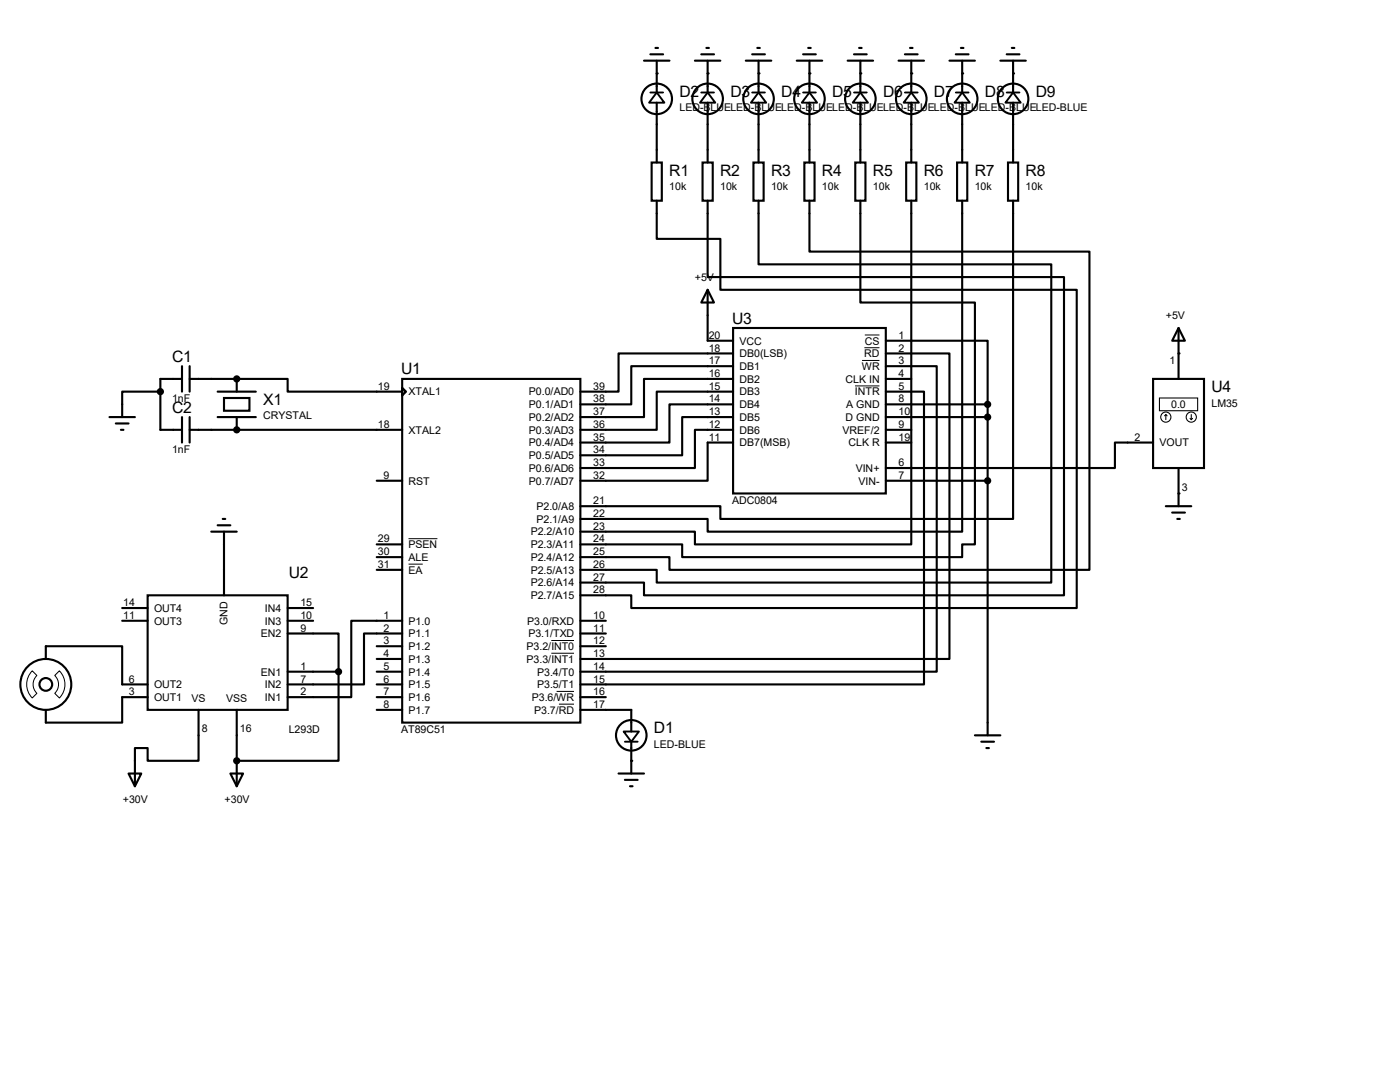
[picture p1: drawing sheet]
<svg xmlns="http://www.w3.org/2000/svg" width="279mm" height="216mm" viewBox="0 0 279 216" stroke-linecap="round" stroke-linejoin="round" font-family="sans-serif">
<g fill="none" stroke="#000" stroke-width=".42">
<path d="M128.5 12.1h5.1M129.8 10.8h2.5M130.8 9.6h.5M131.1 12.1v6.4M138.7 12.1h5.1M140 10.8h2.5M141 9.6h.5M141.2 12.1v6.4M148.8 12.1h5.1M150.1 10.8h2.6M151.1 9.6h.5M151.4 12.1v6.4"/>
<path d="M159 12.1h5.1M160.3 10.8h2.5M161.3 9.6h.5M161.5 12.1v6.4M169.2 12.1h5M170.4 10.8h2.6M171.4 9.6h.6M171.7 12.1v6.4M179.3 12.1h5.1M180.6 10.8h2.5M181.6 9.6h.5M181.9 12.1v6.4"/>
<path d="M189.5 12.1h5.1M190.8 10.8h2.5M191.8 9.6h.5M192 12.1v6.4M199.6 12.1h5.1M200.9 10.8h2.6M201.9 9.6h.5M202.2 12.1v6.4M130 32.4h2.1v7.6h-2.1zM131.1 20.5v11.9M140.2 32.4h2v7.6h-2zM141.2 20.5v11.9"/>
<path d="M150.4 32.4h2v7.6h-2zM151.4 20.5v11.9M160.5 32.4h2.1v7.6h-2.1zM161.5 20.5v11.9M170.7 32.4h2v7.6h-2zM171.7 20.5v11.9M180.8 32.4h2.1v7.6h-2.1zM181.9 20.5v11.9M191 32.4h2v7.6h-2zM192 20.5v11.9M201.2 32.4h2v7.6h-2zM202.2 20.5v11.9"/>
<path d="M131.1 40v7.7h12.7v10.1h71.1v63.5h-88.9v-2.5h-10.2M141.2 57.8l1.3 2.6h-2.5zM141.2 40v15.3h71.1v63.5h-83.8v-2.6h-12.7M141.2 57.8v10.2h5.1M151.4 40v12.7h58.4v63.5h-78.7v-2.5h-15.3M161.5 40v10.2h55.9v63.5h-83.8v-2.5h-17.8M171.7 40v20.4h22.9v48.2h-2.6v2.6h-55.9v-2.6h-20.3M181.9 40v68.6h-43.2v-2.5h-22.9M192 40v66.1h-50.8v-2.6h-25.4M202.2 40v63.5h-58.4v-2.5h-28M32 78.1h-7.6v5.1M36.3 75.6h-4.3v10.2h4.3"/>
<path d="M36.3 73.1v5M37.8 75.6h9.4M37.8 73.1v5M43.4 78.1h7.7M44.7 79.4h5.1v2.6h-5.1zM47.2 75.6h10.2v2.5h22.9M47.2 75.6v2.5M80.3 75.6h35.5v68.6h-35.5zM80.3 77.4l.7 .7-.7 .8zM146.3 65.4h30.5v33.1h-30.5zM146.3 78.1h-15.2v7.7h-15.3M146.3 75.6h-17.8v7.6h-12.7"/>
<path d="M146.3 73.1h-20.3v7.6h-10.2M146.3 70.5h-22.9v7.6h-7.6M176.8 70.5h12.7v61h-73.7M176.8 73.1h10.1v60.9h-71.1M176.8 78.1h7.6v58.5h-68.6M176.8 68h20.3v12.7M176.8 75.6h5.1M230.1 75.6h10.2v17.8h-10.2zM235.2 65.4l1.3 2.6h-2.6zM235.2 65.4v10.2M21.8 83.2h5.1M23.1 84.5h2.6"/>
<path d="M24.1 85.8h.5M36.3 83.2v5.1M37.8 85.8h42.5M37.8 83.2v5.1M43.4 83.2h7.7M47.2 83.2v2.6M75.2 95.9h5.1M146.3 88.3h-5.1v7.6h-25.4M146.3 85.8h-7.6v7.6h-22.9M146.3 83.2h-10.2v7.6h-20.3M146.3 80.7h-12.7v7.6h-17.8M176.8 80.7h20.3"/>
<path d="M176.8 83.2h20.3M176.8 95.9h20.3M176.8 85.8h5.1M176.8 88.3h5.1M197.1 80.7v66M230.1 88.3h-7.6v5.1h-45.7M235.2 93.4v7.6M29.5 118.8h27.9v22.8h-27.9zM42.2 106.1h5M43.4 104.8h2.6M44.4 103.5h.6M44.7 106.1v12.7"/>
<path d="M75.2 111.2h5.1M75.2 113.7h5.1M75.2 108.6h5.1M232.7 101h5M233.9 102.3h2.6M234.9 103.5h.6M9.1 131.5v-2.6h15.3v7.7h5.1M24.4 123.9h5.1M24.4 121.3h5.1M29.5 139.1h-5.1v5.1h-15.3v-2.6M57.4 126.4h10.2v7.6M57.4 134h10.2"/>
<path d="M57.4 123.9h5.1M57.4 121.3h5.1M67.6 134v17.8h-20.4M75.2 134h5.1M75.2 128.9h5.1M75.2 131.5h5.1M75.2 136.6h5.1M75.2 139.1h5.1M80.3 123.9h-10.2v15.2h-12.7M80.3 126.4h-7.7v10.2h-15.2M115.8 123.9h5.1M115.8 126.4h5.1"/>
<path d="M115.8 128.9h5.1M115.8 139.1h5.1M25.7 154.3h2.5l-1.3 2.6zM39.6 141.6v10.2h-10.1v-2.5h-2.6v7.6M46 154.3h2.5l-1.3 2.6zM47.2 141.6v15.3M75.2 141.6h5.1M115.8 141.6h10.2v4.4M123.4 154.3h5.1M124.7 155.6h2.6M125.7 156.9h.5M126 148v6.3"/>
<path d="M194.6 146.7h5M195.8 148h2.6M196.8 149.3h.6"/>
<circle cx="131.1" cy="19.7" r="3"/>
<circle cx="141.2" cy="19.7" r="3"/>
<circle cx="151.4" cy="19.7" r="3"/>
<circle cx="161.5" cy="19.7" r="3"/>
<circle cx="171.7" cy="19.7" r="3"/>
<circle cx="181.9" cy="19.7" r="3"/>
<circle cx="192" cy="19.7" r="3"/>
<circle cx="202.2" cy="19.7" r="3"/>
<circle cx="9.1" cy="136.6" r="5.1"/>
<circle cx="9.1" cy="136.6" r="1.27"/>
<circle cx="126" cy="146.7" r="3"/>
</g>
<g fill="#000">
<circle cx="131.1" cy="14.6" r=".21"/>
<circle cx="141.2" cy="14.6" r=".21"/>
<circle cx="151.4" cy="14.6" r=".21"/>
<circle cx="161.5" cy="14.6" r=".21"/>
<circle cx="171.7" cy="14.6" r=".21"/>
<circle cx="181.9" cy="14.6" r=".21"/>
<circle cx="192" cy="14.6" r=".21"/>
<circle cx="202.2" cy="14.6" r=".21"/>
<circle cx="47.2" cy="75.6" r=".21"/>
<circle cx="235.2" cy="70.5" r=".21"/>
<circle cx="47.2" cy="85.8" r=".21"/>
<circle cx="235.2" cy="98.5" r=".21"/>
<circle cx="47.2" cy="151.8" r=".21"/>
<circle cx="126" cy="151.8" r=".21"/>
</g>
<path d="M170.6 77h4.9M172 71.9h3.5M172.5 69.4h3M172.6 66.8h2.9M81.5 112.6h2.9M81.5 107.5h5.8M6.4 133.9l1 .9a2.46 2.46 0 0 0 0 3.5l-1 1a3.9 3.9 0 0 1 0-5.4zM11.9 133.9a3.9 3.9 0 0 1 0 5.4l-1-1a2.46 2.46 0 0 0 0-3.5zM110 127.8h4.6M110 130.3h4.6M111.1 138h3.5M111.5 140.5h3.1" fill="none" stroke="#000" stroke-width=".2"/>
<g fill="#000" stroke="#000" stroke-width=".42">
<circle cx="32" cy="78.1" r=".51"/>
<circle cx="47.2" cy="75.6" r=".51"/>
<circle cx="47.2" cy="85.8" r=".51"/>
<circle cx="197.1" cy="83.2" r=".51"/>
<circle cx="197.1" cy="95.9" r=".51"/>
<circle cx="197.1" cy="80.7" r=".51"/>
<circle cx="67.6" cy="134" r=".51"/>
<circle cx="47.2" cy="151.8" r=".51"/>
</g>
<g fill="none" stroke="#000" stroke-width=".38">
<path d="M129.8 18.5h2.5M131.1 18.5l1.5 2h-3.1zM140 18.5h2.5M141.2 18.5l1.5 2h-3zM150.1 18.5h2.6M151.4 18.5l1.5 2h-3zM160.3 18.5h2.5M161.5 18.5l1.6 2h-3.1zM170.4 18.5h2.6M171.7 18.5l1.5 2h-3zM180.6 18.5h2.5M181.9 18.5l1.5 2h-3.1z"/>
<path d="M190.8 18.5h2.5M192 18.5l1.5 2h-3zM200.9 18.5h2.6M202.2 18.5l1.5 2h-3zM124.5 146h3l-1.5 2zM124.7 148h2.6"/>
</g>
<g fill="none" stroke="#000" stroke-width=".21">
<path d="M231.4 79.4h7.6v2.6h-7.6zM232.7 82.7l.2 .3M232.7 82.7l-.3 .3M232.7 82.7v1M237.5 83.5l.2 .2M237.7 82.7v1M238 83.5l-.3 .2"/>
<circle cx="232.7" cy="83.2" r="1.02"/>
<circle cx="237.7" cy="83.2" r="1.02"/>
</g>
<g font-size="3.1">
<text x="135.6" y="19.3">D2</text>
<text x="145.8" y="19.3">D3</text>
<text x="155.9" y="19.3">D4</text>
<text x="166.1" y="19.3">D5</text>
<text x="176.2" y="19.3">D6</text>
<text x="186.4" y="19.3">D7</text>
<text x="196.6" y="19.3">D8</text>
<text x="206.7" y="19.3">D9</text>
<text x="133.6" y="35.1">R1</text>
<text x="143.7" y="35.1">R2</text>
<text x="153.9" y="35.1">R3</text>
<text x="164" y="35.1">R4</text>
<text x="174.2" y="35.1">R5</text>
<text x="184.4" y="35.1">R6</text>
<text x="194.5" y="35.1">R7</text>
<text x="204.7" y="35.1">R8</text>
<text x="146.1" y="64.6">U3</text>
<text x="34.3" y="72.2">C1</text>
<text x="80.1" y="74.7">U1</text>
<text x="34.3" y="82.3">C2</text>
<text x="52.5" y="80.8">X1</text>
<text x="241.8" y="78.2">U4</text>
<text x="57.6" y="115.4">U2</text>
<text x="130.5" y="146.3">D1</text>
</g>
<g font-size="2.1">
<text x="135.6" y="22.2">LED-BLUELED-BLUELED-BLUELED-BLUELED-BLUELED-BLUELED-BLUELED-BLUE</text>
<text x="133.6" y="38">10k</text>
<text x="143.7" y="38">10k</text>
<text x="153.9" y="38">10k</text>
<text x="164" y="38">10k</text>
<text x="174.2" y="38">10k</text>
<text x="184.4" y="38">10k</text>
<text x="194.5" y="38">10k</text>
<text x="204.7" y="38">10k</text>
<text x="138.7" y="56">+5V</text>
<text x="232.7" y="63.7">+5V</text>
<text x="141.4" y="70.1">18</text>
<text x="141.4" y="67.6">20</text>
<text x="147.6" y="71.3">DB0(LSB)</text>
<text x="147.6" y="68.7">VCC</text>
<text x="172.5" y="71.3">RD</text>
<text x="172.6" y="68.7">CS</text>
<text x="179.3" y="70.1">2</text>
<text x="179.3" y="67.6">1</text>
<text x="75.4" y="77.8">19</text>
<text x="118.4" y="77.8">39</text>
<text x="141.4" y="77.8">15</text>
<text x="141.4" y="75.2">16</text>
<text x="141.4" y="72.7">17</text>
<text x="147.6" y="76.4">DB2</text>
<text x="147.6" y="73.8">DB1</text>
<text x="168.7" y="76.4">CLK IN</text>
<text x="172" y="73.8">WR</text>
<text x="179.3" y="75.2">4</text>
<text x="179.3" y="72.7">3</text>
<text x="179.3" y="77.8">5</text>
<text x="233.4" y="72.7">1</text>
<text x="34.3" y="80.3">1nF</text>
<text x="52.5" y="83.7">CRYSTAL</text>
<text x="81.5" y="78.9">XTAL1</text>
<text x="105.5" y="78.9">P0.0/AD0</text>
<text x="105.5" y="81.4">P0.1/AD1</text>
<text x="105.5" y="84">P0.2/AD2</text>
<text x="118.4" y="80.3">38</text>
<text x="118.4" y="82.8">37</text>
<text x="141.4" y="82.8">13</text>
<text x="141.4" y="80.3">14</text>
<text x="147.6" y="84">DB5</text>
<text x="147.6" y="81.4">DB4</text>
<text x="147.6" y="78.9">DB3</text>
<text x="168.7" y="84">D GND</text>
<text x="168.9" y="81.4">A GND</text>
<text x="170.6" y="78.9">INTR</text>
<text x="179.3" y="80.3">8</text>
<text x="179.3" y="82.8">10</text>
<text x="233.7" y="81.4">0.0</text>
<text x="241.8" y="81.2">LM35</text>
<text x="75.4" y="85.4">18</text>
<text x="81.5" y="86.5">XTAL2</text>
<text x="105.5" y="86.5">P0.3/AD3</text>
<text x="105.5" y="89.1">P0.4/AD4</text>
<text x="118.4" y="85.4">36</text>
<text x="118.4" y="87.9">35</text>
<text x="141.4" y="87.9">11</text>
<text x="141.4" y="85.4">12</text>
<text x="147.6" y="89.1">DB7(MSB)</text>
<text x="147.6" y="86.5">DB6</text>
<text x="168.1" y="86.5">VREF/2</text>
<text x="169.3" y="89.1">CLK R</text>
<text x="179.3" y="85.4">9</text>
<text x="179.3" y="87.9">19</text>
<text x="226.4" y="87.9">2</text>
<text x="231.4" y="89.1">VOUT</text>
<text x="34.3" y="90.5">1nF</text>
<text x="76.5" y="95.5">9</text>
<text x="105.5" y="91.6">P0.5/AD5</text>
<text x="105.5" y="94.1">P0.6/AD6</text>
<text x="118.4" y="90.5">34</text>
<text x="118.4" y="93">33</text>
<text x="118.4" y="95.5">32</text>
<text x="170.8" y="94.1">VIN+</text>
<text x="179.3" y="93">6</text>
<text x="179.3" y="95.5">7</text>
<text x="81.5" y="96.7">RST</text>
<text x="105.5" y="96.7">P0.7/AD7</text>
<text x="107.1" y="101.8">P2.0/A8</text>
<text x="118.4" y="100.6">21</text>
<text x="146.1" y="100.6">ADC0804</text>
<text x="171.3" y="96.7">VIN-</text>
<text x="235.8" y="97.9">3</text>
<text x="105.9" y="106.8">P2.2/A10</text>
<text x="107.1" y="104.3">P2.1/A9</text>
<text x="118.4" y="103.2">22</text>
<text x="118.4" y="105.7">23</text>
<text x="75.4" y="110.8">30</text>
<text x="75.4" y="113.3">31</text>
<text x="75.4" y="108.2">29</text>
<text x="81.5" y="111.9">ALE</text>
<text x="81.5" y="109.4">PSEN</text>
<text x="105.9" y="109.4">P2.3/A11</text>
<text x="105.9" y="111.9">P2.4/A12</text>
<text x="118.4" y="108.2">24</text>
<text x="118.4" y="110.8">25</text>
<text x="118.4" y="113.3">26</text>
<text x="81.5" y="114.5">EA</text>
<text x="105.9" y="119.5">P2.7/A15</text>
<text x="105.9" y="114.5">P2.5/A13</text>
<text x="105.9" y="117">P2.6/A14</text>
<text x="118.4" y="118.4">28</text>
<text x="118.4" y="115.9">27</text>
<text x="24.6" y="123.5">11</text>
<text x="24.6" y="120.9">14</text>
<text x="30.7" y="124.6">OUT3</text>
<text x="30.7" y="122.1">OUT4</text>
<text x="45.4" y="124.7" transform="rotate(-90 45.4 124.7)">GND</text>
<text x="52.9" y="124.6">IN3</text>
<text x="52.9" y="122.1">IN4</text>
<text x="59.9" y="123.5">10</text>
<text x="59.9" y="120.9">15</text>
<text x="76.5" y="123.5">1</text>
<text x="81.5" y="124.6">P1.0</text>
<text x="105.2" y="124.6">P3.0/RXD</text>
<text x="118.4" y="123.5">10</text>
<text x="52" y="127.2">EN2</text>
<text x="59.9" y="126">9</text>
<text x="76.5" y="126">2</text>
<text x="76.5" y="128.6">3</text>
<text x="76.5" y="131.1">4</text>
<text x="81.5" y="127.2">P1.1</text>
<text x="81.5" y="129.7">P1.2</text>
<text x="105.1" y="129.7">P3.2/INT0</text>
<text x="105.5" y="127.2">P3.1/TXD</text>
<text x="118.4" y="126">11</text>
<text x="118.4" y="128.6">12</text>
<text x="118.4" y="131.1">13</text>
<text x="25.7" y="136.2">6</text>
<text x="30.7" y="137.3">OUT2</text>
<text x="52" y="134.8">EN1</text>
<text x="52.9" y="137.3">IN2</text>
<text x="59.9" y="136.2">7</text>
<text x="59.9" y="133.6">1</text>
<text x="76.5" y="133.6">5</text>
<text x="76.5" y="136.2">6</text>
<text x="81.5" y="132.2">P1.3</text>
<text x="81.5" y="134.8">P1.4</text>
<text x="81.5" y="137.3">P1.5</text>
<text x="105.1" y="132.2">P3.3/INT1</text>
<text x="107.2" y="134.8">P3.4/T0</text>
<text x="107.2" y="137.3">P3.5/T1</text>
<text x="118.4" y="133.6">14</text>
<text x="118.4" y="136.2">15</text>
<text x="25.7" y="138.7">3</text>
<text x="30.7" y="139.9">OUT1</text>
<text x="38.2" y="140">VS</text>
<text x="45.1" y="140">VSS</text>
<text x="52.9" y="139.9">IN1</text>
<text x="59.9" y="138.7">2</text>
<text x="76.5" y="138.7">7</text>
<text x="76.5" y="141.3">8</text>
<text x="81.5" y="139.9">P1.6</text>
<text x="81.5" y="142.4">P1.7</text>
<text x="106.1" y="139.9">P3.6/WR</text>
<text x="106.6" y="142.4">P3.7/RD</text>
<text x="118.4" y="141.3">17</text>
<text x="118.4" y="138.7">16</text>
<text x="40.3" y="146.1">8</text>
<text x="47.9" y="146.1">16</text>
<text x="57.6" y="146.3">L293D</text>
<text x="80.1" y="146.3">AT89C51</text>
<text x="130.5" y="149.2">LED-BLUE</text>
<text x="24.5" y="160.2">+30V</text>
<text x="44.8" y="160.2">+30V</text>
</g>
</svg>
